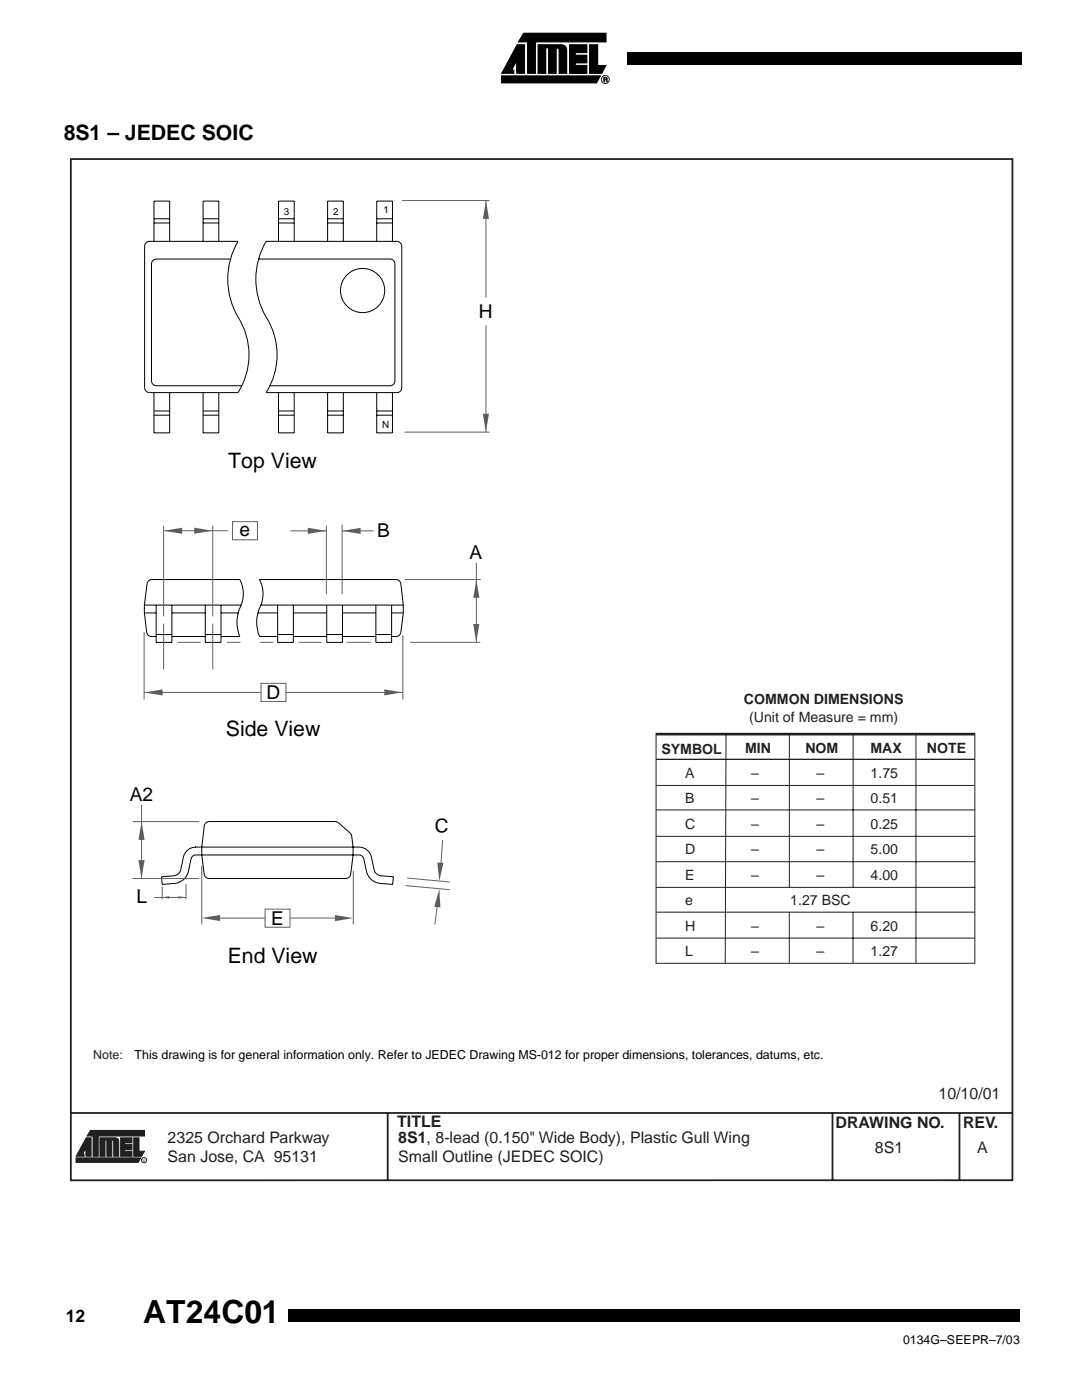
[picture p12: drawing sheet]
<svg xmlns="http://www.w3.org/2000/svg" width="216mm" height="279mm" viewBox="0 0 216 279" stroke-linecap="round" stroke-linejoin="round" font-family="sans-serif">
<path d="M125 10.4h1.2v2.5h-1.2zM126.2 10.4h77.3v2.5h-77.3z" fill="#000"/>
<g fill="#fff">
<path d="M98.5 5.7h24.3v11.8h-24.3z"/>
<path d="M99.6 6.4h22.1v10.4h-22.1z"/>
</g>
<path d="M99.9 15.1h19.7l-.8 1.4h-18.9zM103 8.9h1.5v5.7h-1.6v-2.5l-1 1.9h.5v.6h-2.4zM104.3 6.6h16.4v1.8h-14v6.2h-1.6v-6.2h-1.8zM107.2 8.9h4.6a1.05 1.05 0 0 1 1.1 1.2v4.5h-1.5v-4.6a.52 .52 0 0 0-.6-.5v5.1h-1.5v-5.1h-.6v5.1h-1.5zM113.5 8.9h3.4v1.6h-2.3v.5h2.3v1.5h-2.3v.5h2.3v1.6h-3.4zM117.4 8.9h1.7v4.2h1.6l-.8 1.5h-2.5z" fill="#000" stroke="#000" stroke-width=".2"/>
<g fill="#231f20">
<path d="M120.6 15.4l.3 .1-.1 .4 .2 .4h-.1l-.1-.3-.2-.1 .2-.2z"/>
<path d="M120.3 15.4h.3l-.2 .1v.3h.2l-.2 .1v.4h-.1z"/>
</g>
<g fill="none" stroke="#231f20" stroke-width=".2">
<path d="M120.3 15.4l.6 .1-.1 .4 .2 .4h-.1l-.2-.4h-.3v.4h-.1zM120.4 15.5h.4v.3h-.4z"/>
<circle cx="120.6" cy="15.8" r=".8"/>
</g>
<path d="M57.5 261h148.2v2.4h-148.2z" fill="#000"/>
<g fill="#fff">
<path d="M203.2 256.9h6v12.7h-6z"/>
<path d="M13.7 31.4h188.5v204.3h-188.5z"/>
</g>
<g fill="#231f20" stroke="#231f20" stroke-width=".2">
<path d="M17.2 226.8h.9v3.7h-1v-1.7l-.6 1.3h.3v.4h-1.6z"/>
<path d="M26.6 226.8h1.1v2.7h1.1l-.6 1h-1.6z"/>
<path d="M15.1 230.8h12.9l-.5 .9h-12.4z"/>
<path d="M18 225.3h10.8v1.1h-9.2v4.1h-1.1v-4.1h-1.2z"/>
<path d="M19.9 226.8h3a.68 .68 0 0 1 .8 .7v3h-1v-3l-.1-.2-.3-.1v3.3h-1v-3.3h-.4v3.3h-1z"/>
<path d="M24 226.8h2.3v1h-1.5v.3h1.5v1h-1.5v.3h1.5v1.1h-2.3z"/>
</g>
<circle cx="28.7" cy="231.2" r=".52" fill="none" stroke="#231f20" stroke-width=".2"/>
<path d="M14.1 31.7h187.6v203.5l-187.6 .1zM14.1 221.8h187.5M77.2 221.8v13.4M165.8 221.8v13.3M191.1 221.8v13.3" fill="none" stroke="#231f20" stroke-width=".35"/>
<g fill="none" stroke="#000" stroke-width=".2">
<path d="M29.7 48.1h17.7a15 15 0 0 0 .5 15.8 14 14 0 0 1-.5 14.4h-17.6a.98 .98 0 0 1-1-1v-28.2a.98 .98 0 0 1 1-1M30.7 44.4h3.1M30.7 48.1v-8h3.1v8M30.7 43.6h3.1M31.1 51.6h14.8M31.2 51.6a.98 .98 0 0 0-1 1v23.3a.98 .98 0 0 0 1 1h17M40.5 44.4h3.1M40.5 48.1v-8h3.1v8M40.5 43.6h3.1M51.5 51.6h26.2a.98 .98 0 0 1 1 1v23.3a.98 .98 0 0 1-1 1h-23.9M55.5 44.4h3.1M55.5 48.1v-8h3.1v8"/>
<path d="M55.5 43.6h3.1M65.3 48.1v-8h3.1v8M65.3 44.4h3.1M65.3 43.6h3.1M75.1 44.4h3.1M75.1 48.1v-8h3.1v8M75.1 43.6h3.1M30.7 78.3v8h3.1v-8M40.5 78.3v8h3.1v-8M55.5 78.3v8h3.1v-8M65.3 78.3v8h3.1v-8M75.1 78.3v8h3.1v-8"/>
<path d="M79.1 78.3h-26.1a14.3 14.3 0 0 0-.4-15.9 14.9 14.9 0 0 1 .4-14.3h26.1a.98 .98 0 0 1 .9 1v28.2a.98 .98 0 0 1-.9 1M30.7 82.8h3.1M30.7 81.9h3.1M40.5 82.8h3.1M40.5 81.9h3.1M55.5 82.8h3.1M55.5 81.9h3.1M65.3 82.8h3.1M65.3 81.9h3.1M75.1 82.8h3.1M75.1 81.9h3.1M28.8 120.6l.5-4.2a.98 .98 0 0 1 1-.9h17.5a6.4 6.4 0 0 1-.2 6.1 7.4 7.4 0 0 0 .2 5.3h-3.8"/>
<path d="M28.8 122.2l.4 3.8a.98 .98 0 0 0 1 .9M28.8 120.6v1.6M28.8 122.2h2.3M28.8 120.6h19.2M30.1 126.9h1M31.1 120.6v7.4h3.1v-7.4M31.1 126.5h3.1M34.2 122.2h6.7M34.3 126.9h6.6M40.9 120.6v7.4h3.1v-7.4M40.9 126.5h3.1M44 122.2h3.4"/>
<path d="M51.4 122.2h3.9M52 120.6h28.3M55.3 120.6v7.4h3.1v-7.4M55.3 126.5h3.1M58.4 126.9h6.7M58.4 122.2h6.7M65.1 120.6v7.4h3.1v-7.4M65.1 126.5h3.1M68.2 126.9h6.7M68.2 122.2h6.7M74.9 120.6v7.4h3.1v-7.4M74.9 126.5h3.1"/>
<path d="M78 122.2h2.3M80.3 120.6l-.4-4.2a.98 .98 0 0 0-1-.9h-27.2a6.4 6.4 0 0 1-.2 6.1 7.4 7.4 0 0 0 .2 5.3h3.6M80.3 122.2l-.4 3.8a.98 .98 0 0 1-1 .9h-.9M80.3 120.6v1.6M38.9 168.8h32.6a2.54 2.54 0 0 1 2.5 2.1l.5 2.4a1.57 1.57 0 0 0 1.4 1.3l2.5 .2-.2 1.5a6 6 0 0 1-4-.8 3.1 3.1 0 0 1-1.2-1.9l-.5-2.4a.98 .98 0 0 0-1-.8h-32.5a.98 .98 0 0 0-.9 .8 6 6 0 0 1-1.3 3.9 3.1 3.1 0 0 1-2.1 1l-2.4 .2-.1-1.5 2.4-.2a1.57 1.57 0 0 0 1.4-1.3l.5-2.4a2.54 2.54 0 0 1 2.5-2.1M41 164l.7-.2h25.1l.6 .2 2.6 2.4a17.2 17.2 0 0 1-.2 8.2l-.6 .4-.3 .1h-27.3a.98 .98 0 0 1-.9-.8 22.7 22.7 0 0 1 .1-10z"/>
<circle cx="72.2" cy="57.9" r="4.4"/>
</g>
<path d="M80.1 40h17.4M96.8 40v19.3" fill="none" stroke="#58646d" stroke-width=".2"/>
<path d="M96.8 40l.6 3.6h-1.2z" fill="#58646d"/>
<path d="M96.8 64.8v21.3M80.6 86.1h16.9" fill="none" stroke="#58646d" stroke-width=".2"/>
<path d="M96.2 82.5h1.2l-.6 3.6z" fill="#58646d"/>
<path d="M80.8 176.5l8.8 .8M81.1 175l8.5 .8M87.4 178.6l-.8 5.7M88.2 167.4l-.5 6.7" fill="none" stroke="#58646d" stroke-width=".2"/>
<g fill="#58646d">
<path d="M87.5 177.1l.2 3.8-1.2-.2z"/>
<path d="M87.1 171.9l1.2 .1-.8 3.6z"/>
</g>
<path d="M70.4 173.6v10.6" fill="none" stroke="#58646d" stroke-width=".2"/>
<path d="M66.7 182.4l3.7 .6-3.7 .6z" fill="#58646d"/>
<path d="M40.2 172.6v11.6M40.9 183h11.9" fill="none" stroke="#58646d" stroke-width=".2"/>
<path d="M40.2 183l3.7-.6v1.2z" fill="#58646d"/>
<path d="M68.1 105.8h6.3M80.6 115.5h15.2M28.2 160.4v14.7M57.8 183h11.4" fill="none" stroke="#58646d" stroke-width=".2"/>
<g fill="#58646d">
<path d="M68.2 105.8l3.6-.6v1.2z"/>
<path d="M61.3 105.2l3.7 .6-3.7 .6z"/>
</g>
<path d="M80.3 126.6v12.8M81.7 128h14" fill="none" stroke="#58646d" stroke-width=".2"/>
<path d="M94.3 124.4h1.2l-.6 3.6z" fill="#58646d"/>
<path d="M69 128h4.9" fill="none" stroke="#58646d" stroke-width=".2"/>
<path d="M76.6 137.4l3.6 .6-3.6 .6z" fill="#58646d"/>
<path d="M65 104.7v13.8M68.1 104.6v13.9M94.9 112.2v15.8" fill="none" stroke="#58646d" stroke-width=".2"/>
<path d="M94.9 115.5l.6 3.7h-1.2z" fill="#58646d"/>
<path d="M37.1 176.2v3" fill="none" stroke="#58646d" stroke-width=".2"/>
<path d="M35.5 178.6l1.5 .3-1.5 .2z" fill="#58646d"/>
<path d="M32.3 176.7v2.5" fill="none" stroke="#58646d" stroke-width=".2"/>
<path d="M32.3 178.9l1.4-.3v.5z" fill="#58646d"/>
<path d="M30.7 178.9h6.4" fill="none" stroke="#58646d" stroke-width=".2"/>
<g fill="#58646d">
<path d="M27.6 171.4h1.2l-.6 3.7z"/>
<path d="M28.2 163.7l.6 3.7h-1.2z"/>
</g>
<path d="M26.4 163.8h13.3M26.4 175.1h13.3" fill="none" stroke="#58646d" stroke-width=".2"/>
<path d="M32.6 105.8l3.7-.6v1.2z" fill="#58646d"/>
<path d="M32.8 105.8h12.6" fill="none" stroke="#58646d" stroke-width=".2"/>
<path d="M38.7 105.2l3.7 .6-3.7 .6z" fill="#58646d"/>
<path d="M28.7 126v13.4M42.4 124.3v9.1M45.2 128h2.7M51.8 128h2.6" fill="none" stroke="#58646d" stroke-width=".2"/>
<path d="M28.7 138l3.7-.6v1.2z" fill="#58646d"/>
<path d="M32.6 104.8v18M42.4 104.8v18M46.3 104h5v3.6h-5zM57.9 105.8h7.1M28.7 138h23.3M32.6 124.3v9.1M35.3 128h4.7M52 136.2h5v3.6h-5zM57 138h23.3M59.5 128h4.6M52.8 181.2h5v3.6h-5z" fill="none" stroke="#58646d" stroke-width=".2"/>
<g fill="none" stroke="#231f20" stroke-width=".2">
<path d="M130.7 146.1v45.9h63.5v-45.9M130.7 156.6h63.4M144.6 146.3l-.1 45.8M157.2 146.3v30.6M169.9 146.3v30.5M182.5 146.3v45.7M130.7 161.4h63.6M130.7 166.7h63.6M130.7 171.8h63.6M130.7 176.9h63.6M130.8 181.8h63.4M130.8 187h63.4"/>
<path d="M157.2 181.8v10.1M169.9 181.9v10.1"/>
</g>
<path d="M130.7 146.3h63.5" fill="none" stroke="#231f20" stroke-width=".53"/>
<path d="M130.7 151.4h63.5" fill="none" stroke="#231f20" stroke-width=".26"/>
<text font-size="6.3" x="28.5" y="263.7">AT24C01</text>
<g font-size="4.2">
<text x="12.7" y="27.9">8S1 – JEDEC SOIC</text>
<text x="45.5" y="93.2">Top View</text>
<text x="45" y="146.7">Side View</text>
<text x="45.4" y="191.9">End View</text>
</g>
<g font-size="3.8">
<text x="95.4" y="63.4">H</text>
<text x="47.7" y="106.9">e</text>
<text x="75.1" y="107.1">B</text>
<text x="93.6" y="111.3">A</text>
<text x="53.1" y="139.4">D</text>
<text x="25.9" y="159.6">A2</text>
<text x="86.5" y="165.8" transform="rotate(3 86.5 165.8)">C</text>
<text x="27.2" y="180">L</text>
<text x="54" y="184.3">E</text>
</g>
<text font-size="3.5" x="13.1" y="263.4">12</text>
<g font-size="3.2" fill="#231f20">
<text x="187" y="219.1">10/10/01</text>
<text x="33.4" y="227.8">2325 Orchard Parkway</text>
<text x="79.1" y="224.7">TITLE</text>
<text x="79.3" y="227.7">8S1, 8-lead (0.150&quot; Wide Body), Plastic Gull Wing</text>
<text x="166.5" y="224.8">DRAWING NO.</text>
<text x="191.9" y="224.9">REV.</text>
<text x="33.4" y="231.6">San Jose, CA 95131</text>
<text x="79.3" y="231.6">Small Outline (JEDEC SOIC)</text>
<text x="174.3" y="229.9">8S1</text>
<text x="194.6" y="229.9">A</text>
</g>
<g font-size="2.8" fill="#231f20">
<text x="148.2" y="140.3">COMMON DIMENSIONS</text>
<text x="149.2" y="143.9">(Unit of Measure = mm)</text>
<text x="131.7" y="150.3">SYMBOL</text>
<text x="136.5" y="155">A</text>
<text x="148.4" y="150.1">MIN</text>
<text x="149.6" y="155">–</text>
<text x="160.4" y="150.2">NOM</text>
<text x="162.7" y="155">–</text>
<text x="173.4" y="150.1">MAX</text>
<text x="173.4" y="155">1.75</text>
<text x="184.6" y="150.2">NOTE</text>
<text x="136.5" y="160.1">B</text>
<text x="149.6" y="160.1">–</text>
<text x="162.7" y="160.1">–</text>
<text x="173.4" y="160.1">0.51</text>
<text x="136.5" y="165.2">C</text>
<text x="149.6" y="165.2">–</text>
<text x="162.7" y="165.2">–</text>
<text x="173.4" y="165.2">0.25</text>
<text x="136.5" y="170.3">D</text>
<text x="149.6" y="170.3">–</text>
<text x="162.7" y="170.3">–</text>
<text x="173.4" y="170.3">5.00</text>
<text x="136.5" y="175.3">E</text>
<text x="149.6" y="175.3">–</text>
<text x="162.7" y="175.3">–</text>
<text x="173.4" y="175.3">4.00</text>
<text x="136.5" y="180.4">e</text>
<text x="136.5" y="185.5">H</text>
<text x="149.6" y="185.5">–</text>
<text x="157.4" y="180.4">1.27 BSC</text>
<text x="162.7" y="185.5">–</text>
<text x="173.4" y="185.5">6.20</text>
<text x="136.5" y="190.6">L</text>
<text x="149.6" y="190.6">–</text>
<text x="162.7" y="190.6">–</text>
<text x="173.4" y="190.6">1.27</text>
</g>
<text font-size="2.5" fill="#231f20" x="18.6" y="211">Note:</text>
<g font-size="2.5">
<text x="26.8" y="211.1">This drawing is for general information only. Refer to JEDEC Drawing MS-012 for proper dimensions, tolerances, datums, etc.</text>
<text x="179.9" y="267.8">0134G–SEEPR–7/03</text>
</g>
<g font-size="2">
<text x="56.5" y="42.8">3</text>
<text x="66.4" y="42.8">2</text>
<text x="76.4" y="42.4">1</text>
<text x="76.1" y="85.3">N</text>
</g>
<text font-size=".7" fill="#231f20" x="28.4" y="231.5">R</text>
</svg>
